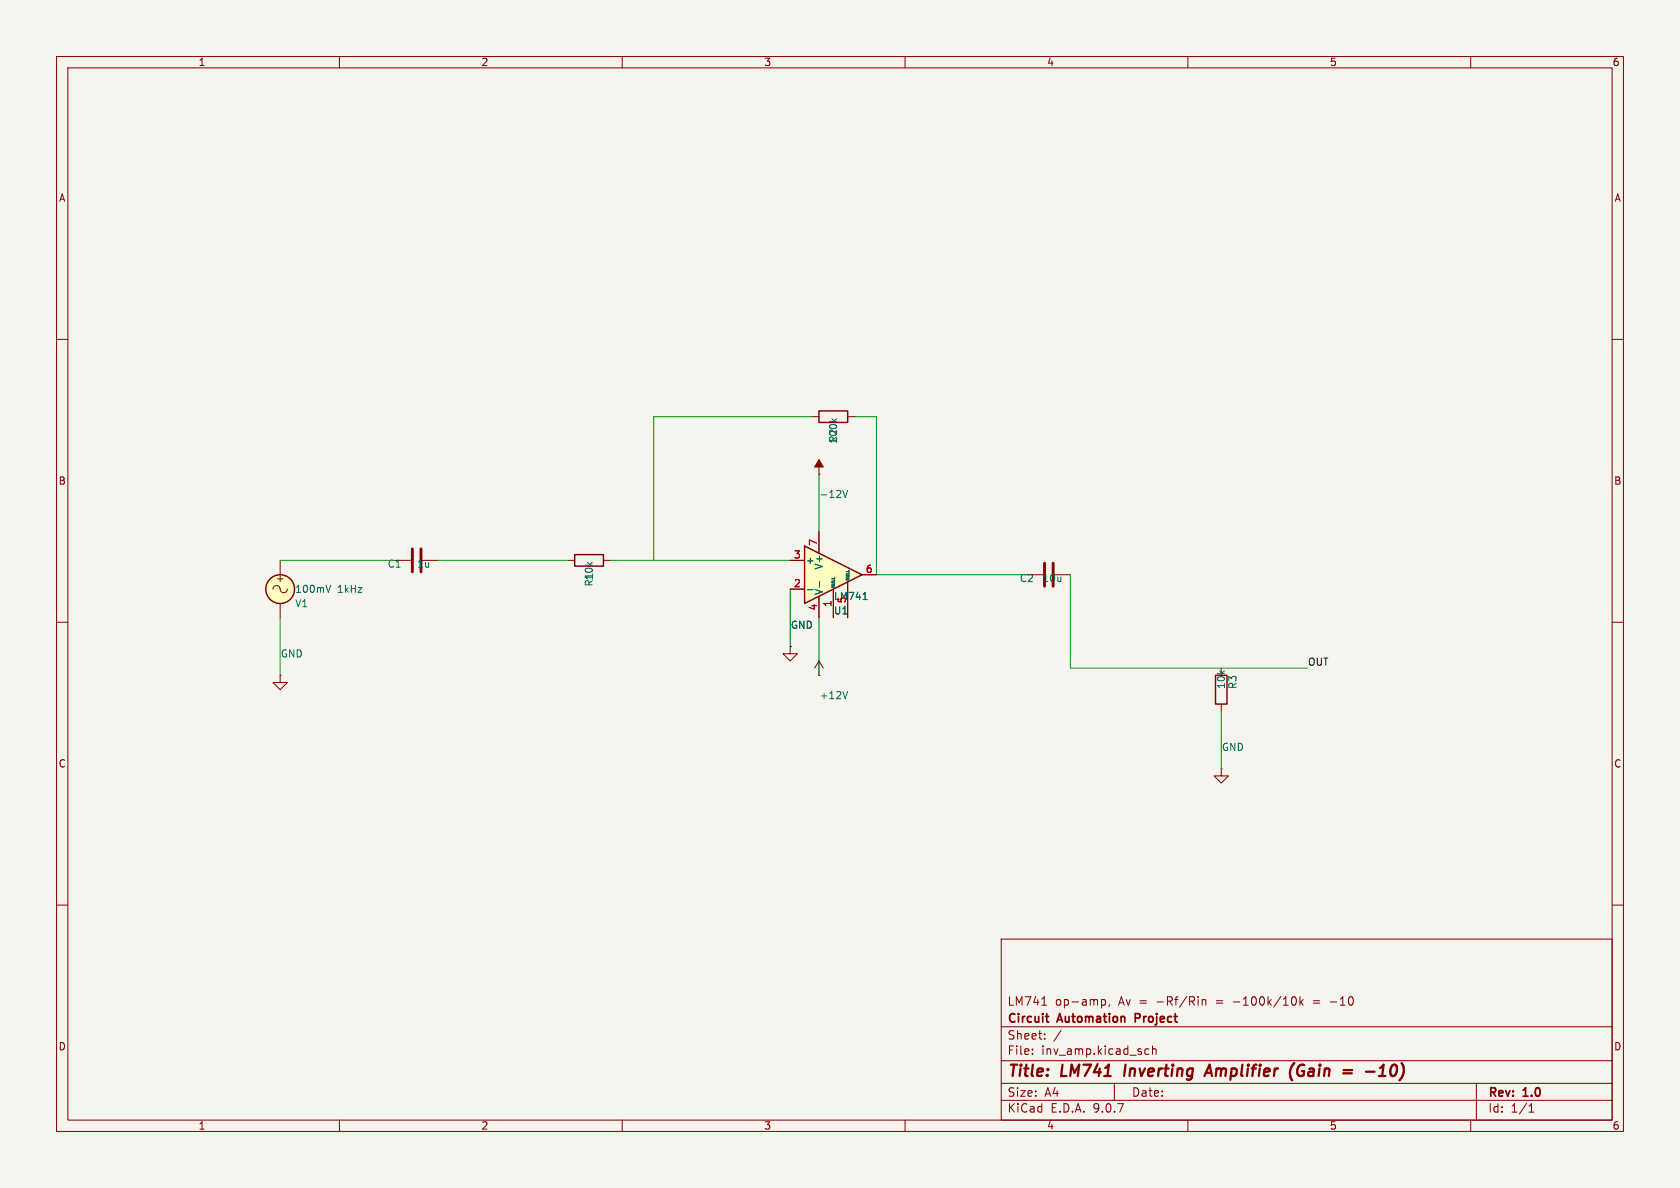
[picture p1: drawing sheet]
(kicad_sch
 (version 20250114)
 (generator "eeschema")
 (generator_version "9.0")
 (paper "A4")
 (title_block
  (title "LM741 Inverting Amplifier (Gain = -10)")
  (rev "1.0")
  (company "Circuit Automation Project")
  (comment 1 "LM741 op-amp, Av = -Rf/Rin = -100k/10k = -10"))
 (lib_symbols
  (symbol "LM741:LM741"
   (pin_names
    (offset 0.127)) (exclude_from_sim no) (in_bom yes) (on_board yes)
   (property "Reference" "U" (at 0 6.35 0) (show_name no) (do_not_autoplace no) (effects (font (size 1.27 1.27)) (justify left)))
   (property "Value" "LM741" (at 0 3.81 0) (show_name no) (do_not_autoplace no) (effects (font (size 1.27 1.27)) (justify left)))
   (property "Footprint" "" (at 1.27 1.27 0) (show_name no) (do_not_autoplace no) (hide yes) (effects (font (size 1.27 1.27))))
   (property "Datasheet" "http://www.ti.com/lit/ds/symlink/lm741.pdf" (at 3.81 3.81 0) (show_name no) (do_not_autoplace no) (hide yes) (effects (font (size 1.27 1.27))))
   (property "Description" "Operational Amplifier, DIP-8/TO-99-8" (at 0 0 0) (show_name no) (do_not_autoplace no) (hide yes) (effects (font (size 1.27 1.27))))
   (symbol "LM741_0_1"
    (polyline (pts (xy -5.08 5.08) (xy 5.08 0) (xy -5.08 -5.08) (xy -5.08 5.08)) (stroke (width 0.254) (type default)) (fill (type background))))
   (symbol "LM741_1_1"
    (pin input line (at 0 -7.62 90) (length 5.08) (name "NULL" (effects (font (size 0.508 0.508)))) (number "1" (effects (font (size 1.27 1.27)))))
    (pin input line (at -7.62 -2.54 0) (length 2.54) (name "-" (effects (font (size 1.27 1.27)))) (number "2" (effects (font (size 1.27 1.27)))))
    (pin input line (at -7.62 2.54 0) (length 2.54) (name "+" (effects (font (size 1.27 1.27)))) (number "3" (effects (font (size 1.27 1.27)))))
    (pin power_in line (at -2.54 -7.62 90) (length 3.81) (name "V-" (effects (font (size 1.27 1.27)))) (number "4" (effects (font (size 1.27 1.27)))))
    (pin input line (at 2.54 -7.62 90) (length 6.35) (name "NULL" (effects (font (size 0.508 0.508)))) (number "5" (effects (font (size 1.27 1.27)))))
    (pin output line (at 7.62 0 180) (length 2.54) (name "" (effects (font (size 1.27 1.27)))) (number "6" (effects (font (size 1.27 1.27)))))
    (pin power_in line (at -2.54 7.62 270) (length 3.81) (name "V+" (effects (font (size 1.27 1.27)))) (number "7" (effects (font (size 1.27 1.27)))))
    (pin no_connect line (at 0 2.54 270) (length 2.54) (hide yes) (name "NC" (effects (font (size 1.27 1.27)))) (number "8" (effects (font (size 1.27 1.27))))))
   (embedded_fonts no))
  (symbol "R:R"
   (pin_numbers (hide yes))
   (pin_names
    (offset 0)) (exclude_from_sim no) (in_bom yes) (on_board yes)
   (property "Reference" "R" (at 2.032 0 90) (show_name no) (do_not_autoplace no) (effects (font (size 1.27 1.27))))
   (property "Value" "R" (at 0 0 90) (show_name no) (do_not_autoplace no) (effects (font (size 1.27 1.27))))
   (property "Footprint" "" (at -1.778 0 90) (show_name no) (do_not_autoplace no) (hide yes) (effects (font (size 1.27 1.27))))
   (property "Datasheet" "" (at 0 0 0) (show_name no) (do_not_autoplace no) (hide yes) (effects (font (size 1.27 1.27))))
   (property "Description" "Resistor" (at 0 0 0) (show_name no) (do_not_autoplace no) (hide yes) (effects (font (size 1.27 1.27))))
   (symbol "R_0_1"
    (rectangle (start -1.016 -2.54) (end 1.016 2.54) (stroke (width 0.254) (type default)) (fill (type none))))
   (symbol "R_1_1"
    (pin passive line (at 0 3.81 270) (length 1.27) (name "" (effects (font (size 1.27 1.27)))) (number "1" (effects (font (size 1.27 1.27)))))
    (pin passive line (at 0 -3.81 90) (length 1.27) (name "" (effects (font (size 1.27 1.27)))) (number "2" (effects (font (size 1.27 1.27))))))
   (embedded_fonts no))
  (symbol "C:C"
   (pin_numbers (hide yes))
   (pin_names
    (offset 0.254)) (exclude_from_sim no) (in_bom yes) (on_board yes)
   (property "Reference" "C" (at 0.635 2.54 0) (show_name no) (do_not_autoplace no) (effects (font (size 1.27 1.27)) (justify left)))
   (property "Value" "C" (at 0.635 -2.54 0) (show_name no) (do_not_autoplace no) (effects (font (size 1.27 1.27)) (justify left)))
   (property "Footprint" "" (at 0.9652 -3.81 0) (show_name no) (do_not_autoplace no) (hide yes) (effects (font (size 1.27 1.27))))
   (property "Datasheet" "" (at 0 0 0) (show_name no) (do_not_autoplace no) (hide yes) (effects (font (size 1.27 1.27))))
   (property "Description" "Unpolarized capacitor" (at 0 0 0) (show_name no) (do_not_autoplace no) (hide yes) (effects (font (size 1.27 1.27))))
   (symbol "C_0_1"
    (polyline (pts (xy -2.032 0.762) (xy 2.032 0.762)) (stroke (width 0.508) (type default)) (fill (type none)))
    (polyline (pts (xy -2.032 -0.762) (xy 2.032 -0.762)) (stroke (width 0.508) (type default)) (fill (type none))))
   (symbol "C_1_1"
    (pin passive line (at 0 3.81 270) (length 2.794) (name "" (effects (font (size 1.27 1.27)))) (number "1" (effects (font (size 1.27 1.27)))))
    (pin passive line (at 0 -3.81 90) (length 2.794) (name "" (effects (font (size 1.27 1.27)))) (number "2" (effects (font (size 1.27 1.27))))))
   (embedded_fonts no))
  (symbol "GND:GND"
   (power)
   (pin_numbers (hide yes))
   (pin_names
    (offset 0) (hide yes)) (exclude_from_sim no) (in_bom yes) (on_board yes)
   (property "Reference" "#PWR" (at 0 -6.35 0) (show_name no) (do_not_autoplace no) (hide yes) (effects (font (size 1.27 1.27))))
   (property "Value" "GND" (at 0 -3.81 0) (show_name no) (do_not_autoplace no) (effects (font (size 1.27 1.27))))
   (property "Footprint" "" (at 0 0 0) (show_name no) (do_not_autoplace no) (hide yes) (effects (font (size 1.27 1.27))))
   (property "Datasheet" "" (at 0 0 0) (show_name no) (do_not_autoplace no) (hide yes) (effects (font (size 1.27 1.27))))
   (property "Description" "Power symbol creates a global label with name \"GND\" , ground" (at 0 0 0) (show_name no) (do_not_autoplace no) (hide yes) (effects (font (size 1.27 1.27))))
   (symbol "GND_0_1"
    (polyline (pts (xy 0 0) (xy 0 -1.27) (xy 1.27 -1.27) (xy 0 -2.54) (xy -1.27 -1.27) (xy 0 -1.27)) (stroke (width 0) (type default)) (fill (type none))))
   (symbol "GND_1_1"
    (pin power_in line (at 0 0 270) (length 0) (name "" (effects (font (size 1.27 1.27)))) (number "1" (effects (font (size 1.27 1.27))))))
   (embedded_fonts no))
  (symbol "VCC:VCC"
   (power)
   (pin_numbers (hide yes))
   (pin_names
    (offset 0) (hide yes)) (exclude_from_sim no) (in_bom yes) (on_board yes)
   (property "Reference" "#PWR" (at 0 -3.81 0) (show_name no) (do_not_autoplace no) (hide yes) (effects (font (size 1.27 1.27))))
   (property "Value" "VCC" (at 0 3.556 0) (show_name no) (do_not_autoplace no) (effects (font (size 1.27 1.27))))
   (property "Footprint" "" (at 0 0 0) (show_name no) (do_not_autoplace no) (hide yes) (effects (font (size 1.27 1.27))))
   (property "Datasheet" "" (at 0 0 0) (show_name no) (do_not_autoplace no) (hide yes) (effects (font (size 1.27 1.27))))
   (property "Description" "Power symbol creates a global label with name \"VCC\"" (at 0 0 0) (show_name no) (do_not_autoplace no) (hide yes) (effects (font (size 1.27 1.27))))
   (symbol "VCC_0_1"
    (polyline (pts (xy -0.762 1.27) (xy 0 2.54)) (stroke (width 0) (type default)) (fill (type none)))
    (polyline (pts (xy 0 2.54) (xy 0.762 1.27)) (stroke (width 0) (type default)) (fill (type none)))
    (polyline (pts (xy 0 0) (xy 0 2.54)) (stroke (width 0) (type default)) (fill (type none))))
   (symbol "VCC_1_1"
    (pin power_in line (at 0 0 90) (length 0) (name "" (effects (font (size 1.27 1.27)))) (number "1" (effects (font (size 1.27 1.27))))))
   (embedded_fonts no))
  (symbol "VEE:VEE"
   (power)
   (pin_numbers (hide yes))
   (pin_names
    (offset 0) (hide yes)) (exclude_from_sim no) (in_bom yes) (on_board yes)
   (property "Reference" "#PWR" (at 0 -3.81 0) (show_name no) (do_not_autoplace no) (hide yes) (effects (font (size 1.27 1.27))))
   (property "Value" "VEE" (at 0 3.556 0) (show_name no) (do_not_autoplace no) (effects (font (size 1.27 1.27))))
   (property "Footprint" "" (at 0 0 0) (show_name no) (do_not_autoplace no) (hide yes) (effects (font (size 1.27 1.27))))
   (property "Datasheet" "" (at 0 0 0) (show_name no) (do_not_autoplace no) (hide yes) (effects (font (size 1.27 1.27))))
   (property "Description" "Power symbol creates a global label with name \"VEE\"" (at 0 0 0) (show_name no) (do_not_autoplace no) (hide yes) (effects (font (size 1.27 1.27))))
   (symbol "VEE_0_1"
    (polyline (pts (xy 0 0) (xy 0 2.54)) (stroke (width 0) (type default)) (fill (type none)))
    (polyline (pts (xy 0.762 1.27) (xy -0.762 1.27) (xy 0 2.54) (xy 0.762 1.27)) (stroke (width 0) (type default)) (fill (type outline))))
   (symbol "VEE_1_1"
    (pin power_in line (at 0 0 90) (length 0) (name "" (effects (font (size 1.27 1.27)))) (number "1" (effects (font (size 1.27 1.27))))))
   (embedded_fonts no))
  (symbol "VSIN:VSIN"
   (pin_numbers (hide yes))
   (pin_names
    (offset 0.0254)) (exclude_from_sim no) (in_bom yes) (on_board yes)
   (property "Reference" "V" (at 2.54 2.54 0) (show_name no) (do_not_autoplace no) (effects (font (size 1.27 1.27)) (justify left)))
   (property "Value" "VSIN" (at 2.54 0 0) (show_name no) (do_not_autoplace no) (effects (font (size 1.27 1.27)) (justify left)))
   (property "Footprint" "" (at 0 0 0) (show_name no) (do_not_autoplace no) (hide yes) (effects (font (size 1.27 1.27))))
   (property "Datasheet" "https://ngspice.sourceforge.io/docs/ngspice-html-manual/manual.xhtml#sec_Independent_Sources_for" (at 0 0 0) (show_name no) (do_not_autoplace no) (hide yes) (effects (font (size 1.27 1.27))))
   (property "Description" "Voltage source, sinusoidal" (at 0 0 0) (show_name no) (do_not_autoplace no) (hide yes) (effects (font (size 1.27 1.27))))
   (property "Sim.Pins" "1=+ 2=-" (at 0 0 0) (show_name no) (do_not_autoplace no) (hide yes) (effects (font (size 1.27 1.27))))
   (property "Sim.Params" "dc=0 ampl=1 f=1k ac=1" (at 2.54 -2.54 0) (show_name no) (do_not_autoplace no) (effects (font (size 1.27 1.27)) (justify left)))
   (property "Sim.Type" "SIN" (at 0 0 0) (show_name no) (do_not_autoplace no) (hide yes) (effects (font (size 1.27 1.27))))
   (property "Sim.Device" "V" (at 0 0 0) (show_name no) (do_not_autoplace no) (hide yes) (effects (font (size 1.27 1.27)) (justify left)))
   (symbol "VSIN_0_0"
    (arc (start -1.27 0) (mid -0.635 0.6323) (end 0 0) (stroke (width 0) (type default)) (fill (type none)))
    (arc (start 1.27 0) (mid 0.635 -0.6323) (end 0 0) (stroke (width 0) (type default)) (fill (type none)))
    (text "+" (at 0 1.905 0) (effects (font (size 1.27 1.27)))))
   (symbol "VSIN_0_1"
    (circle (center 0 0) (radius 2.54) (stroke (width 0.254) (type default)) (fill (type background))))
   (symbol "VSIN_1_1"
    (pin passive line (at 0 5.08 270) (length 2.54) (name "" (effects (font (size 1.27 1.27)))) (number "1" (effects (font (size 1.27 1.27)))))
    (pin passive line (at 0 -5.08 90) (length 2.54) (name "" (effects (font (size 1.27 1.27)))) (number "2" (effects (font (size 1.27 1.27))))))
   (embedded_fonts no)))
 (symbol
  (lib_id "LM741:LM741")
  (at 147.32 101.6 0)
  (unit 1)
  (exclude_from_sim no)
  (in_bom yes)
  (on_board yes)
  (dnp no)
  (fields_autoplaced no)
  (property "Reference" "U1" (at 147.32 107.95 0.0000) (effects (font (size 1.27 1.27)) (justify left)))
  (property "Value" "LM741" (at 147.32 105.41 0.0000) (effects (font (size 1.27 1.27)) (justify left)))
  (pin "1")
  (pin "2")
  (pin "3")
  (pin "4")
  (pin "5")
  (pin "6")
  (pin "7")
  (pin "8"))
 (symbol
  (lib_id "R:R")
  (at 104.14 99.06 90)
  (unit 1)
  (exclude_from_sim no)
  (in_bom yes)
  (on_board yes)
  (dnp no)
  (fields_autoplaced no)
  (property "Reference" "R1" (at 104.14 101.092 180) (effects (font (size 1.27 1.27)) (justify left)))
  (property "Value" "10k" (at 104.14 99.06 180) (effects (font (size 1.27 1.27)) (justify left)))
  (pin "1")
  (pin "2"))
 (symbol
  (lib_id "R:R")
  (at 147.32 73.66 90)
  (unit 1)
  (exclude_from_sim no)
  (in_bom yes)
  (on_board yes)
  (dnp no)
  (fields_autoplaced no)
  (property "Reference" "R2" (at 147.32 75.692 180) (effects (font (size 1.27 1.27)) (justify left)))
  (property "Value" "100k" (at 147.32 73.66 180) (effects (font (size 1.27 1.27)) (justify left)))
  (pin "1")
  (pin "2"))
 (symbol
  (lib_id "C:C")
  (at 73.66 99.06 90)
  (unit 1)
  (exclude_from_sim no)
  (in_bom yes)
  (on_board yes)
  (dnp no)
  (fields_autoplaced no)
  (property "Reference" "C1" (at 71.12 99.695 90) (effects (font (size 1.27 1.27)) (justify left)))
  (property "Value" "1u" (at 76.2 99.695 90) (effects (font (size 1.27 1.27)) (justify left)))
  (pin "1")
  (pin "2"))
 (symbol
  (lib_id "C:C")
  (at 185.42 101.6 90)
  (unit 1)
  (exclude_from_sim no)
  (in_bom yes)
  (on_board yes)
  (dnp no)
  (fields_autoplaced no)
  (property "Reference" "C2" (at 182.88 102.235 90) (effects (font (size 1.27 1.27)) (justify left)))
  (property "Value" "10u" (at 187.96 102.235 90) (effects (font (size 1.27 1.27)) (justify left)))
  (pin "1")
  (pin "2"))
 (symbol
  (lib_id "R:R")
  (at 215.9 121.92 0)
  (unit 1)
  (exclude_from_sim no)
  (in_bom yes)
  (on_board yes)
  (dnp no)
  (fields_autoplaced no)
  (property "Reference" "R3" (at 217.932 121.92 90) (effects (font (size 1.27 1.27)) (justify left)))
  (property "Value" "10k" (at 215.9 121.92 90) (effects (font (size 1.27 1.27)) (justify left)))
  (pin "1")
  (pin "2"))
 (symbol
  (lib_id "GND:GND")
  (at 139.7 114.3 0)
  (unit 1)
  (exclude_from_sim no)
  (in_bom yes)
  (on_board yes)
  (dnp no)
  (fields_autoplaced no)
  (property "Reference" "#PWR01" (at 139.7 107.95 0.0000) (hide yes) (effects (font (size 1.27 1.27)) (justify left)))
  (property "Value" "GND" (at 139.7 110.49 0.0000) (effects (font (size 1.27 1.27)) (justify left)))
  (pin "1"))
 (symbol
  (lib_id "VCC:VCC")
  (at 144.78 119.38 0)
  (unit 1)
  (exclude_from_sim no)
  (in_bom yes)
  (on_board yes)
  (dnp no)
  (fields_autoplaced no)
  (property "Reference" "#PWR02" (at 144.78 115.57 0.0000) (hide yes) (effects (font (size 1.27 1.27)) (justify left)))
  (property "Value" "+12V" (at 144.78 122.936 0.0000) (effects (font (size 1.27 1.27)) (justify left)))
  (pin "1"))
 (symbol
  (lib_id "VEE:VEE")
  (at 144.78 83.82 0)
  (unit 1)
  (exclude_from_sim no)
  (in_bom yes)
  (on_board yes)
  (dnp no)
  (fields_autoplaced no)
  (property "Reference" "#PWR03" (at 144.78 80.01 0.0000) (hide yes) (effects (font (size 1.27 1.27)) (justify left)))
  (property "Value" "-12V" (at 144.78 87.376 0.0000) (effects (font (size 1.27 1.27)) (justify left)))
  (pin "1"))
 (symbol
  (lib_id "GND:GND")
  (at 215.9 135.89 0)
  (unit 1)
  (exclude_from_sim no)
  (in_bom yes)
  (on_board yes)
  (dnp no)
  (fields_autoplaced no)
  (property "Reference" "#PWR04" (at 215.9 129.54 0.0000) (hide yes) (effects (font (size 1.27 1.27)) (justify left)))
  (property "Value" "GND" (at 215.9 132.08 0.0000) (effects (font (size 1.27 1.27)) (justify left)))
  (pin "1"))
 (symbol
  (lib_id "VSIN:VSIN")
  (at 49.53 104.14 0)
  (unit 1)
  (exclude_from_sim no)
  (in_bom yes)
  (on_board yes)
  (dnp no)
  (fields_autoplaced no)
  (property "Reference" "V1" (at 52.07 106.68 0.0000) (effects (font (size 1.27 1.27)) (justify left)))
  (property "Value" "100mV 1kHz" (at 52.07 104.14 0.0000) (effects (font (size 1.27 1.27)) (justify left)))
  (pin "1")
  (pin "2"))
 (symbol
  (lib_id "GND:GND")
  (at 49.53 119.38 0)
  (unit 1)
  (exclude_from_sim no)
  (in_bom yes)
  (on_board yes)
  (dnp no)
  (fields_autoplaced no)
  (property "Reference" "#PWR05" (at 49.53 113.03 0.0000) (hide yes) (effects (font (size 1.27 1.27)) (justify left)))
  (property "Value" "GND" (at 49.53 115.57 0.0000) (effects (font (size 1.27 1.27)) (justify left)))
  (pin "1"))
 (wire
  (pts (xy 77.47 99.06) (xy 100.33 99.06))
  (stroke (width 0) (type default)))
 (wire
  (pts (xy 107.95 99.06) (xy 139.7 99.06))
  (stroke (width 0) (type default)))
 (wire
  (pts (xy 115.57 99.06) (xy 115.57 73.66))
  (stroke (width 0) (type default)))
 (wire
  (pts (xy 115.57 73.66) (xy 143.51 73.66))
  (stroke (width 0) (type default)))
 (wire
  (pts (xy 151.13 73.66) (xy 154.94 73.66))
  (stroke (width 0) (type default)))
 (wire
  (pts (xy 154.94 73.66) (xy 154.94 101.6))
  (stroke (width 0) (type default)))
 (wire
  (pts (xy 154.94 101.6) (xy 181.61 101.6))
  (stroke (width 0) (type default)))
 (wire
  (pts (xy 189.23 101.6) (xy 189.23 118.11))
  (stroke (width 0) (type default)))
 (wire
  (pts (xy 189.23 118.11) (xy 215.9 118.11))
  (stroke (width 0) (type default)))
 (wire
  (pts (xy 139.7 104.14) (xy 139.7 114.3))
  (stroke (width 0) (type default)))
 (wire
  (pts (xy 144.78 109.22) (xy 144.78 119.38))
  (stroke (width 0) (type default)))
 (wire
  (pts (xy 144.78 83.82) (xy 144.78 93.98))
  (stroke (width 0) (type default)))
 (wire
  (pts (xy 215.9 125.73) (xy 215.9 135.89))
  (stroke (width 0) (type default)))
 (wire
  (pts (xy 49.53 99.06) (xy 69.85 99.06))
  (stroke (width 0) (type default)))
 (wire
  (pts (xy 49.53 109.22) (xy 49.53 119.38))
  (stroke (width 0) (type default)))
 (wire
  (pts (xy 215.9 118.11) (xy 231.14 118.11))
  (stroke (width 0) (type default)))
 (label "OUT"
  (at 231.14 118.11 0)
  (effects (font (size 1.27 1.27)) (justify left bottom)))
 (sheet_instances
  (path ""
   (page "1")))
 (embedded_fonts no))
